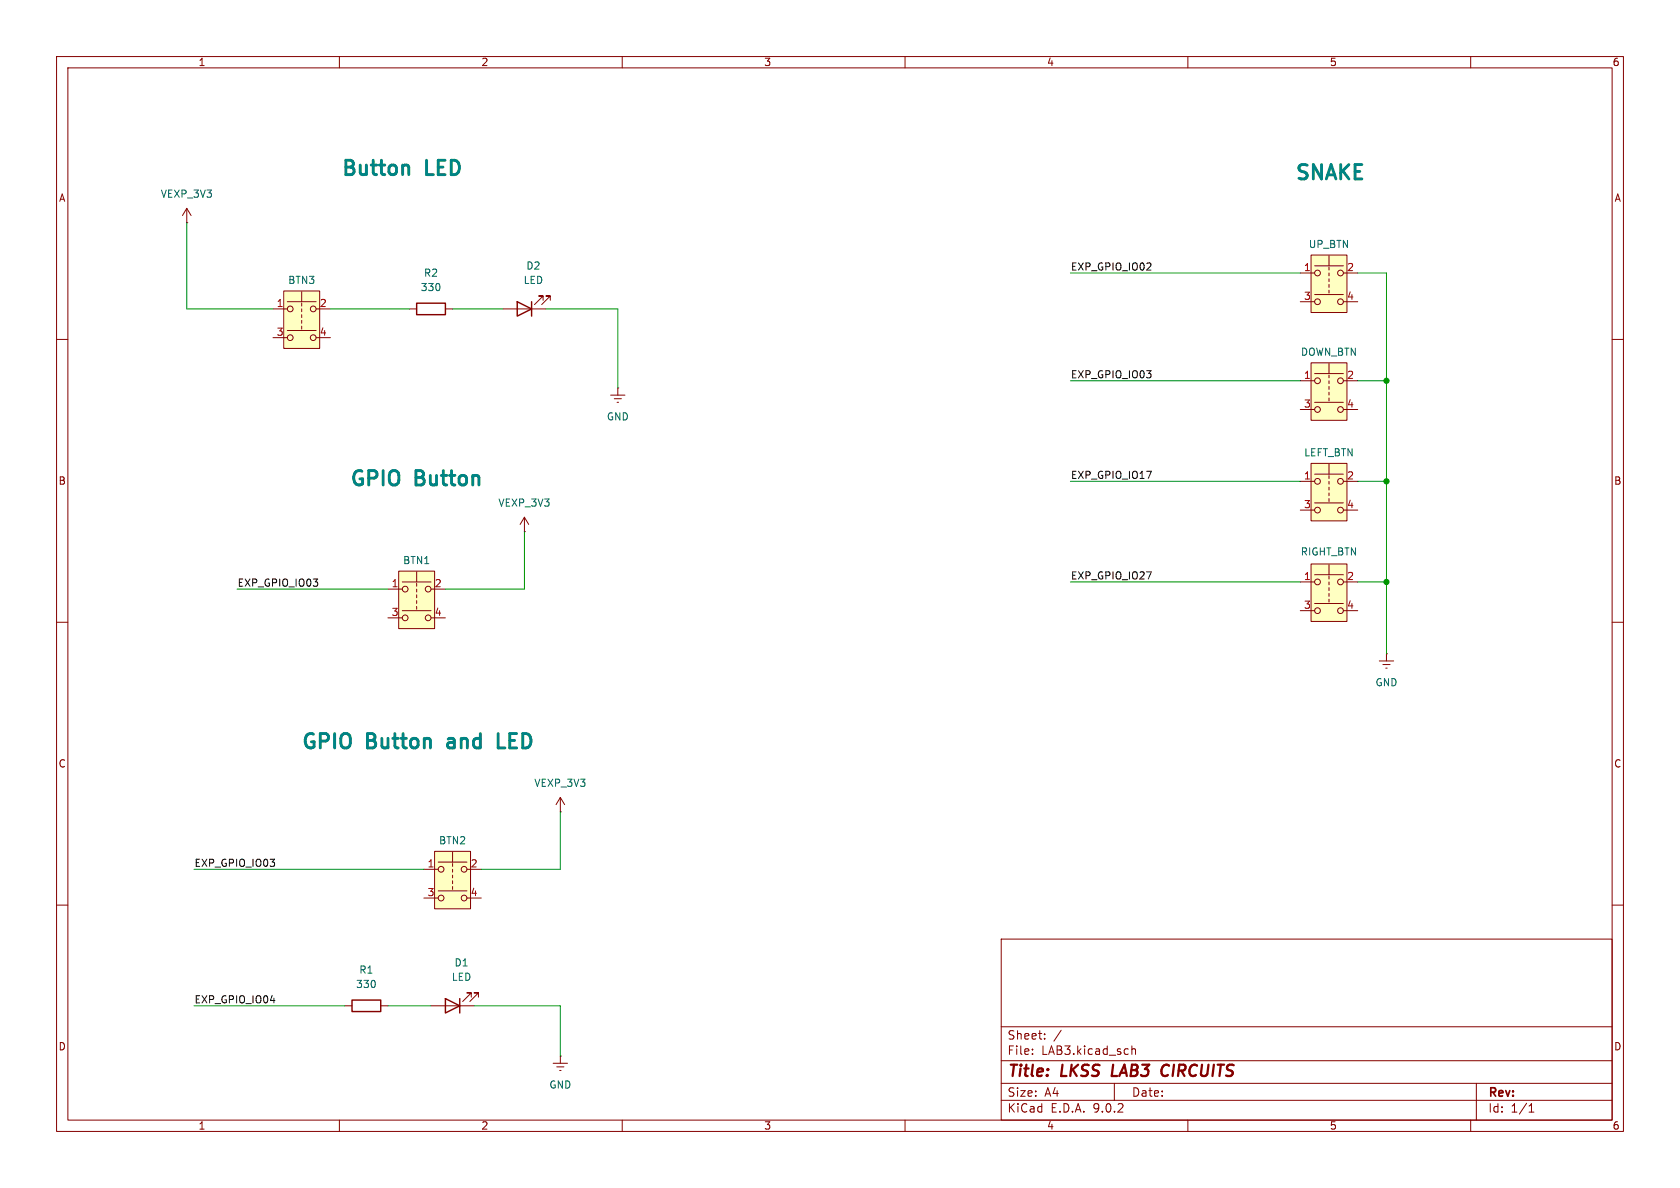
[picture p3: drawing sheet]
<svg xmlns="http://www.w3.org/2000/svg" width="297mm" height="210mm" viewBox="0 0 297 210" stroke-linecap="round" stroke-linejoin="round" font-family="sans-serif">
<g fill="none" stroke="#840000" stroke-width=".18">
<path d="M10 10h277v190h-277zM12 12h273v186h-273zM60 10v2M110 10v2M160 10v2M210 10v2M260 10v2M72.4 54.6h1.3M78.7 54.6h1.3M88.9 54.6h7.6M96 53.1v-.8h-.8h.8l-1.5 1.5M97.3 53.1v-.8h-.8h.8l-1.5 1.5"/>
<path d="M10 60h2M285 60h2M10 110h2M243.8 116.8h2.6M244.5 117.5h1.2M245 118.1h.2M245.1 115.6h.1M245.1 115.6v1.2M285 110h2M10 160h2M76.2 177.8h7.6M83.3 176.3v-.8h-.8h.8l-1.5 1.5"/>
<path d="M84.6 176.3v-.8h-.8h.8l-1.5 1.5M177 166h108v32h-108zM285 160h2M60 198v2M110 198v2M160 198v2M177 194.5h108M177 191.5h108M177 187.5h108M177 181.5h108M182.5 186.3v.1M182.5 185.5v.1"/>
<path d="M184.7 183.6v.1M184.7 182.8v.1M187.6 182.1l-1.3 2M197 191.5v3M200.1 184.9v1.5M200.1 185.5l.2-.1 .4 .1v.9M210 198v2M260 198v2M261 191.5v6.5M270.3 196.6h.9M270.3 195.5l.4-.4v1.5"/>
</g>
<path d="M196.8 188.2l-.3 2h1M205.6 190.1l.3 .1 .5-.1M206.3 188.2l-.5 .1-.2 .2" fill="none" stroke="#840000" stroke-width=".4"/>
<path d="M73.7 53.6h5v2h-5zM91.4 53.3l2.6 1.3-2.6 1.3zM94 53.3v2.6M78.7 176.5l2.6 1.3-2.6 1.3zM81.3 176.5v2.6" fill="none" stroke="#840000" stroke-width=".25"/>
<path d="M231.8 45.1h6.3v10.1h-6.3z" fill="#ffffc2"/>
<g fill="none" stroke="#840000" stroke-width=".18">
<path d="M229.9 48.3h2.5M229.9 53.3h2.5M231.8 45.1h6.3v10.1h-6.3zM232.4 47h5.1M232.4 52.1h5.1M234.9 45.2v1.8M234.9 47.2v.6M234.9 48.3v.5M234.9 49.3v.5M234.9 50.3v.5M234.9 51.3v.5M237.5 48.3h2.5"/>
<path d="M237.5 53.3h2.5"/>
<circle cx="232.9" cy="48.3" r=".51"/>
<circle cx="232.9" cy="53.3" r=".51"/>
<circle cx="237" cy="53.3" r=".51"/>
<circle cx="237" cy="48.3" r=".51"/>
</g>
<path d="M231.8 64.1h6.3v10.2h-6.3z" fill="#ffffc2"/>
<g fill="none" stroke="#840000" stroke-width=".18">
<path d="M33 39.4h.1M33 36.8l-.7 1.3M33 36.8l.8 1.3M33 36.8v2.6M229.9 67.3h2.5M229.9 72.4h2.5M231.8 64.1h6.3v10.2h-6.3zM232.4 66h5.1M232.4 71.1h5.1M234.9 64.3v1.7M234.9 66.3v.5M234.9 67.3v.5"/>
<path d="M234.9 68.3v.5M234.9 69.3v.6M234.9 70.4v.5M237.5 67.3h2.5M237.5 72.4h2.5M61 177.8h1.2M67.3 177.8h1.3"/>
<circle cx="232.9" cy="67.3" r=".51"/>
<circle cx="232.9" cy="72.4" r=".51"/>
<circle cx="237" cy="67.3" r=".51"/>
<circle cx="237" cy="72.4" r=".51"/>
</g>
<path d="M62.2 176.8h5.1v2h-5.1z" fill="none" stroke="#840000" stroke-width=".25"/>
<path d="M50.2 51.4h6.3v10.2h-6.3z" fill="#ffffc2"/>
<g fill="none" stroke="#840000" stroke-width=".18">
<path d="M48.3 54.6h2.5M48.3 59.7h2.5M50.2 51.4h6.3v10.2h-6.3zM50.8 53.3h5.1M50.8 58.4h5.1M53.3 51.6v1.7M53.3 53.6v.5M53.3 54.6v.5M53.3 55.6v.5M53.3 56.6v.6M53.3 57.7v.5M55.9 54.6h2.5"/>
<path d="M55.9 59.7h2.5"/>
<circle cx="51.3" cy="59.7" r=".51"/>
<circle cx="51.3" cy="54.6" r=".51"/>
<circle cx="55.4" cy="54.6" r=".51"/>
<circle cx="55.4" cy="59.7" r=".51"/>
</g>
<path d="M231.8 81.9h6.3v10.2h-6.3z" fill="#ffffc2"/>
<g fill="none" stroke="#840000" stroke-width=".18">
<path d="M229.9 85.1h2.5M229.9 90.2h2.5M231.8 81.9h6.3v10.2h-6.3zM232.4 83.8h5.1M232.4 88.9h5.1M234.9 82v1.8M234.9 84.1v.5M234.9 85.1v.5M234.9 86.1v.5M234.9 87.1v.5M234.9 88.1v.5M237.5 85.1h2.5"/>
<path d="M237.5 90.2h2.5M99.1 143.5h.1M99.1 141l-.8 1.2M99.1 141l.7 1.2M99.1 141v2.5M97.8 188h2.5M98.4 188.6h1.3M98.9 189.2h.3M99.1 186.7h.1M99.1 186.7v1.3"/>
<circle cx="232.9" cy="85.1" r=".51"/>
<circle cx="232.9" cy="90.2" r=".51"/>
<circle cx="237" cy="90.2" r=".51"/>
<circle cx="237" cy="85.1" r=".51"/>
</g>
<path d="M76.8 150.5h6.4v10.2h-6.4z" fill="#ffffc2"/>
<g fill="none" stroke="#840000" stroke-width=".18">
<path d="M74.9 153.7h2.6M74.9 158.8h2.6M76.8 150.5h6.4v10.2h-6.4zM77.5 152.4h5M77.5 157.5h5M80 150.6v1.8M80 152.7v.5M80 153.7v.5M80 154.7v.5M80 155.7v.5M80 156.7v.5M82.5 153.7h2.6"/>
<path d="M82.5 158.8h2.6"/>
<circle cx="78" cy="153.7" r=".51"/>
<circle cx="78" cy="158.8" r=".51"/>
<circle cx="82" cy="153.7" r=".51"/>
<circle cx="82" cy="158.8" r=".51"/>
</g>
<path d="M70.5 101h6.3v10.1h-6.3z" fill="#ffffc2"/>
<g fill="none" stroke="#840000" stroke-width=".18">
<path d="M107.9 69.9h2.6M108.6 70.5h1.3M109.1 71.1h.2M109.2 68.6h.1M109.2 68.6v1.3M68.6 104.1h2.5M68.6 109.2h2.5M70.5 101h6.3v10.1h-6.3zM71.1 102.9h5.1M71.1 108h5.1M73.7 101.1v1.8M73.7 103.1v.5"/>
<path d="M73.7 104.1v.5M73.7 105.2v.5M73.7 106.2v.5M73.7 107.2v.5M76.2 104.1h2.5M76.2 109.2h2.5"/>
<circle cx="71.6" cy="109.2" r=".51"/>
<circle cx="71.6" cy="104.1" r=".51"/>
<circle cx="75.7" cy="104.1" r=".51"/>
<circle cx="75.7" cy="109.2" r=".51"/>
</g>
<path d="M231.8 99.7h6.3v10.2h-6.3z" fill="#ffffc2"/>
<g fill="none" stroke="#840000" stroke-width=".18">
<path d="M92.7 94h.1M92.7 91.4l-.8 1.3M92.7 91.4l.8 1.3M92.7 91.4v2.6M231.8 99.7h6.3v10.2h-6.3zM234.9 99.8v1.8M229.9 102.9h2.5M229.9 108h2.5M232.4 101.6h5.1M232.4 106.7h5.1M234.9 101.9v.5M234.9 102.9v.5"/>
<path d="M234.9 103.9v.5M234.9 104.9v.5M234.9 105.9v.5M237.5 102.9h2.5M237.5 108h2.5"/>
<circle cx="232.9" cy="108" r=".51"/>
<circle cx="232.9" cy="102.9" r=".51"/>
<circle cx="237" cy="108" r=".51"/>
<circle cx="237" cy="102.9" r=".51"/>
</g>
<g fill="none" stroke="#009600" stroke-width=".18">
<path d="M33 39.4v15.2h15.3M58.4 54.6h14M80 54.6h8.9M96.5 54.6h12.7v14M189.2 48.3h40.7M240 48.3h5.1v67.3M189.2 67.3h40.7M240 67.3h5.1M92.7 94v10.1h-14M189.2 85.1h40.7M240 85.1h5.1M41.9 104.1h26.7"/>
<path d="M189.2 102.9h40.7M240 102.9h5.1M34.3 153.7h40.6M99.1 143.5v10.2h-14M34.3 177.8h26.7M68.6 177.8h7.6M83.8 177.8h15.3v8.9"/>
</g>
<path d="M88.1 129.7v2.5h1.2" fill="none" stroke="#008484" stroke-width=".51"/>
<g fill="#009600" stroke="#009600" stroke-width=".18">
<circle cx="245.1" cy="85.1" r=".46"/>
<circle cx="245.1" cy="67.3" r=".46"/>
<circle cx="245.1" cy="102.9" r=".46"/>
</g>
<g font-size="3.5" fill="#008484">
<text x="60" y="31.8">Button</text>
<text x="75.3" y="31.8">LED</text>
<text x="228.6" y="32.5">SNAKE</text>
<text x="61.5" y="86.6">GPIO</text>
<text x="73.4" y="86.6">Button</text>
<text x="53" y="133.1">GPIO</text>
<text x="64.9" y="133.1">Button</text>
<text x="80.2" y="133.1">and</text>
<text x="90" y="133.1">LED</text>
</g>
<g font-size="2.8" fill="#840000">
<text x="178" y="190.9">Title:</text>
<text x="187.7" y="190.9">LKSS</text>
<text x="197.4" y="190.9">LAB3</text>
<text x="207" y="190.9">CIRCUITS</text>
</g>
<g font-size="2.1" fill="#840000">
<text x="178" y="184">Sheet:</text>
<text x="178" y="186.7">File:</text>
<text x="184.1" y="186.7">LAB3.kicad_sch</text>
<text x="178" y="196.9">KiCad</text>
<text x="178" y="194.1">Size:</text>
<text x="184.7" y="194.1">A4</text>
<text x="185.7" y="196.9">E.D.A.</text>
<text x="193.3" y="196.9">9.0.2</text>
<text x="200" y="194.1">Date:</text>
<text x="263" y="194.3">Rev:</text>
<text x="263" y="196.9">Id:</text>
<text x="267.1" y="196.9">1/1</text>
</g>
<g font-size="1.8" fill="#840000">
<text x="35" y="11.9">1</text>
<text x="85" y="11.9">2</text>
<text x="135" y="11.9">3</text>
<text x="185" y="11.9">4</text>
<text x="235" y="11.9">5</text>
<text x="285" y="11.9">6</text>
<text x="10.3" y="35.9">A</text>
<text x="285.3" y="35.9">A</text>
<text x="10.3" y="85.9">B</text>
<text x="285.3" y="85.9">B</text>
<text x="10.3" y="135.9">C</text>
<text x="285.3" y="135.9">C</text>
<text x="10.3" y="185.9">D</text>
<text x="285.3" y="185.9">D</text>
<text x="35" y="199.9">1</text>
<text x="85" y="199.9">2</text>
<text x="135" y="199.9">3</text>
<text x="185" y="199.9">4</text>
<text x="235" y="199.9">5</text>
<text x="285" y="199.9">6</text>
</g>
<g font-size="1.8" fill="#006464">
<text x="28.3" y="35.2">VEXP_3V3</text>
<text x="93" y="47.9">D2</text>
<text x="231.3" y="44">UP_BTN</text>
<text x="50.8" y="50.4">BTN3</text>
<text x="74.3" y="51.7">330</text>
<text x="74.9" y="49.1">R2</text>
<text x="92.5" y="50.4">LED</text>
<text x="229.9" y="63.1">DOWN_BTN</text>
<text x="107.2" y="74.5">GND</text>
<text x="230.5" y="80.9">LEFT_BTN</text>
<text x="88" y="89.8">VEXP_3V3</text>
<text x="71.2" y="99.9">BTN1</text>
<text x="229.9" y="98.4">RIGHT_BTN</text>
<text x="243.1" y="121.5">GND</text>
<text x="94.4" y="139.3">VEXP_3V3</text>
<text x="77.5" y="149.5">BTN2</text>
<text x="63.4" y="172.3">R1</text>
<text x="79.8" y="173.6">LED</text>
<text x="80.3" y="171">D1</text>
<text x="62.9" y="174.9">330</text>
<text x="97" y="192.6">GND</text>
</g>
<g font-size="1.8" fill="#0f0f0f">
<text x="189.2" y="47.9">EXP_GPIO_IO02</text>
<text x="189.2" y="67">EXP_GPIO_IO03</text>
<text x="189.2" y="84.7">EXP_GPIO_IO17</text>
<text x="41.9" y="103.8">EXP_GPIO_IO03</text>
<text x="189.2" y="102.5">EXP_GPIO_IO27</text>
<text x="34.3" y="153.3">EXP_GPIO_IO03</text>
<text x="34.3" y="177.5">EXP_GPIO_IO04</text>
</g>
<g font-size="1.8" fill="#a90000">
<text x="230.4" y="48">1</text>
<text x="230.4" y="53.1">3</text>
<text x="238.1" y="48">2</text>
<text x="238.1" y="53.1">4</text>
<text x="48.8" y="54.4">1</text>
<text x="48.8" y="59.4">3</text>
<text x="56.4" y="54.4">2</text>
<text x="56.4" y="59.4">4</text>
<text x="230.4" y="67.1">1</text>
<text x="238.1" y="67.1">2</text>
<text x="230.4" y="72.1">3</text>
<text x="238.1" y="72.1">4</text>
<text x="230.4" y="84.8">1</text>
<text x="230.4" y="89.9">3</text>
<text x="238.1" y="84.8">2</text>
<text x="238.1" y="89.9">4</text>
<text x="69.1" y="103.9">1</text>
<text x="76.8" y="103.9">2</text>
<text x="230.4" y="102.6">1</text>
<text x="230.4" y="107.7">3</text>
<text x="238.1" y="102.6">2</text>
<text x="238.1" y="107.7">4</text>
<text x="69.1" y="109">3</text>
<text x="76.8" y="109">4</text>
<text x="75.5" y="153.4">1</text>
<text x="83.1" y="153.4">2</text>
<text x="75.5" y="158.5">3</text>
<text x="83.1" y="158.5">4</text>
</g>
</svg>
